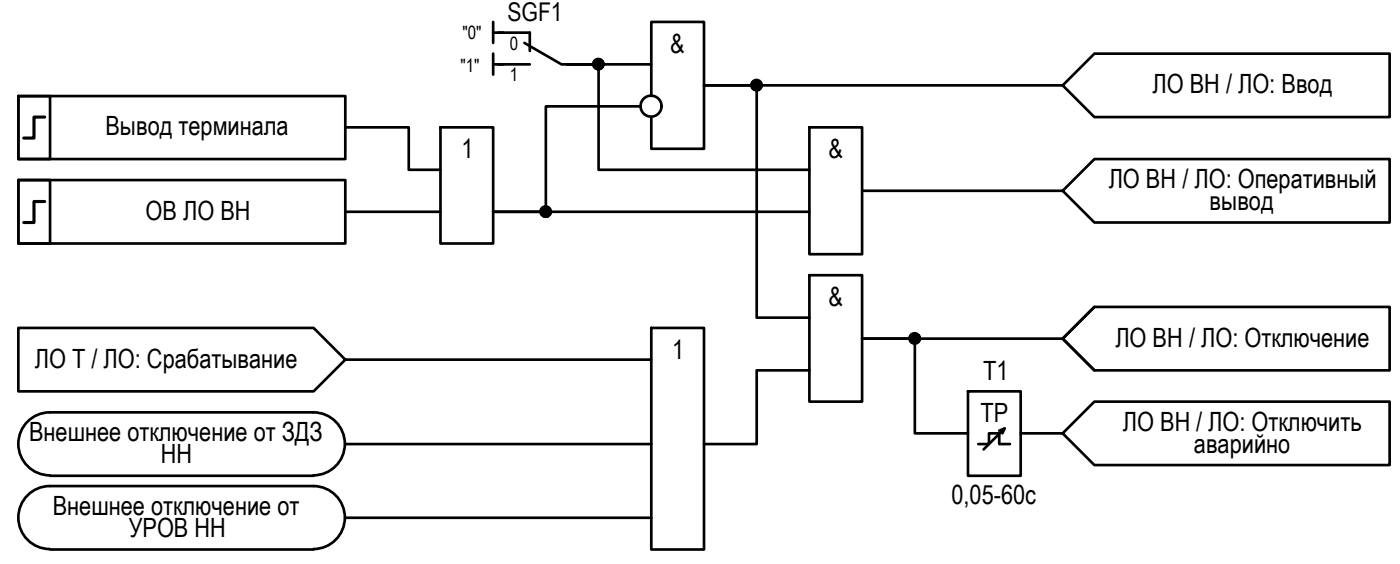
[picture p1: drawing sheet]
<svg xmlns="http://www.w3.org/2000/svg" width="133mm" height="53mm" viewBox="0 0 133 53" stroke-linecap="round" stroke-linejoin="round" font-family="sans-serif">
<!-- layer: 0 -->
<g fill="none" stroke="#000" stroke-width=".25">
<path d="M1.7 17.1h3v6h-3zM1.7 17.1h31v6h-31zM1.7 9.1h3v6h-3zM1.7 9.1h31v6h-31zM32.7 12.1h6v4h3M41.7 12.1h5v11h-5zM46.7 2.1v2M46.7 5.1v2M46.7 3.1h1M46.7 6.1h1M60.7 10.1h-9v10h-5h30M61.7 6.1h-8h3v10h20"/>
<path d="M61.7 9.1v-7h5v12h-5v-3M76.7 12.1h5v12h-5zM81.7 18.1h19M100.7 8.1l3-3h28v6h-28zM100.7 8.1h-34h5v22h5M100.7 18.1l3-3h28v6h-28zM1.7 31.1h28l3 3-3 3h-28zM4.7 39.1a2.98 2.98 0 0 0-3 3 2.98 2.98 0 0 0 3 2.9M4.7 39.1h25M29.7 39.1a2.98 2.98 0 0 1 3 3 2.98 2.98 0 0 1-3 2.9M32.7 20.1h9M32.7 34.1h29"/>
<path d="M61.7 31.1h5v21h-5zM76.7 26.1h5v12h-5zM76.7 35.1h-5v7h-5M91.7 37.1h5v8h-5zM100.7 32.1l3-3h28v6h-28zM100.7 32.1h-19h5v9h5M103.7 29.1l-3 3 3 3M4.7 46.1a2.98 2.98 0 0 0-3 2.9 2.98 2.98 0 0 0 3 3M4.7 45.1h25M4.7 46.1h25M4.7 52.1h25M29.7 46.1a2.98 2.98 0 0 1 3 2.9 2.98 2.98 0 0 1-3 3"/>
<path d="M32.7 42.1h29M32.7 49.1h29M92.7 42.1h1v-1h1v1h1M94.7 40.8l.5-.2-.2 .5M95.2 40.6l-2 2M96.7 41.1h4l3-3h28v6h-28l-3-3"/>
<circle cx="56.7" cy="6.1" r=".49"/>
<circle cx="61.7" cy="10.1" r=".99"/>
<circle cx="71.7" cy="8.1" r=".49"/>
<circle cx="51.7" cy="20" r=".49"/>
<circle cx="86.7" cy="32.1" r=".49"/>
</g>
<g fill="#000" stroke="#000" stroke-width=".09">
<path d="M51.4 19.7h.6zM51.6 19.6h.3zM51.6 19.6h.2zM56.4 6.5h.6zM56.6 6.6h.3zM56.6 5.6h.2zM71.6 8.6h.2zM71.6 7.6h.2zM51.6 20.6h.3zM86.6 32.6h.2zM86.7 31.6h.1z"/>
<path d="M51.6 19.6h.3zM51.6 19.6h.3zM51.6 19.6h.3z"/>
<path d="M51.6 19.6h.3zM51.6 19.6h.3z"/>
<path d="M51.5 19.6h.5zM51.5 19.6h.5z"/>
<path d="M51.5 19.6l.5 .1zM51.5 19.6l.5 .1zM51.4 19.7h.6z"/>
<path d="M51.4 19.7h.7zM51.4 19.7h.7z"/>
<path d="M51.4 19.7l.7 .1zM51.4 19.7l.7 .1z"/>
<path d="M51.3 19.8h.9zM51.3 19.8h.9z"/>
<path d="M51.3 19.8l.9 .1zM51.3 19.8l.9 .1z"/>
<path d="M51.3 19.9h.9zM51.3 19.9h.9z"/>
<path d="M51.3 19.9h.9zM51.3 19.9h.9z"/>
<path d="M51.2 19.9l1 .1zM51.2 19.9l1 .1z"/>
<path d="M51.2 20h1zM51.2 20h1z"/>
<path d="M56.6 6.6h.2zM56.6 6.6h.2z"/>
<path d="M56.6 5.6h.3zM56.6 5.6h.3z"/>
<path d="M56.6 5.6h.3zM56.6 5.6h.3z"/>
<path d="M56.6 5.6h.3zM56.5 5.6h.4z"/>
<path d="M56.6 6.6h.3zM56.6 6.6h.3z"/>
<path d="M56.5 5.6h.5zM56.5 5.6h.5z"/>
<path d="M56.5 6.5h.4zM56.5 6.5l.4 .1z"/>
<path d="M56.5 5.6l.5 .1zM56.5 5.6l.5 .1z"/>
<path d="M56.5 6.5h.5zM56.5 6.5h.4z"/>
<path d="M56.4 5.7h.6zM56.4 5.7h.6z"/>
<path d="M56.4 5.7l.7 .1zM56.4 5.7l.7 .1z"/>
<path d="M56.4 6.5h.6zM56.4 6.5h.6z"/>
<path d="M56.3 6.4h.8zM56.3 6.4l.7 .1zM56.4 6.5h.6z"/>
<path d="M56.3 5.8h.8zM56.3 5.8h.8z"/>
<path d="M56.3 5.8h.9zM56.3 5.8h.9z"/>
<path d="M56.3 6.4h.8zM56.3 6.4h.8z"/>
<path d="M56.3 5.8h.9zM56.3 5.8h.9z"/>
<path d="M56.3 5.8l.9 .1zM56.3 5.8l.9 .1z"/>
<path d="M56.3 6.3l.9 .1zM56.3 6.3l.9 .1z"/>
<path d="M56.3 6.4h.9zM56.3 6.4h.8z"/>
<path d="M56.3 5.9h.9zM56.3 5.9h.9z"/>
<path d="M56.3 5.9l.9 .1zM56.3 5.9l.9 .1z"/>
<path d="M56.2 6l1 .1v-.1zM56.2 6l1 .1h-1z"/>
<path d="M56.2 6.2h1zM56.2 6.2h1z"/>
<path d="M56.3 6.2l.9 .1zM56.3 6.2l.9 .1z"/>
<path d="M56.3 6.3h.9zM56.3 6.3h.9z"/>
<path d="M56.2 6.1h1zM56.2 6.1h1z"/>
<path d="M56.2 6.1h1zM56.2 6.1h1z"/>
<path d="M56.2 6.1h1zM56.2 6.1l1 .1z"/>
<path d="M71.6 8.6h.2zM71.6 8.6h.2z"/>
<path d="M71.6 7.6h.2zM71.6 7.6h.2z"/>
<path d="M71.6 7.6h.3zM71.5 7.6h.4z"/>
<path d="M71.5 7.6h.4zM71.5 7.6h.4z"/>
<path d="M71.5 8.6h.4zM71.5 8.6h.3z"/>
<path d="M71.5 7.6l.5 .1zM71.5 7.6l.5 .1z"/>
<path d="M71.5 8.6h.4zM71.5 8.6h.4z"/>
<path d="M71.5 7.7h.5zM71.4 7.7h.6z"/>
<path d="M71.5 8.5h.5zM71.5 8.5l.4 .1z"/>
<path d="M71.4 7.7h.7zM71.4 7.7h.7z"/>
<path d="M71.4 8.5h.6zM71.4 8.5h.6z"/>
<path d="M71.4 7.7l.7 .1zM71.4 7.7l.7 .1z"/>
<path d="M71.4 8.5h.7zM71.4 8.5h.6z"/>
<path d="M71.4 7.8h.7zM71.4 7.8h.7z"/>
<path d="M71.3 7.8h.8zM71.3 7.8h.8z"/>
<path d="M71.3 8.4h.8zM71.3 8.4h.8z"/>
<path d="M71.4 8.4h.7zM71.4 8.4l.7 .1z"/>
<path d="M71.3 8.3h.8zM71.3 8.3l.8 .1z"/>
<path d="M71.3 7.8h.9zM71.3 7.8h.9z"/>
<path d="M71.3 7.8l.9 .1v-.1zM71.3 7.8l.9 .1h-1z"/>
<path d="M71.2 7.9l1 .1zM71.2 7.9l1 .1z"/>
<path d="M71.2 8h1zM71.2 8h1z"/>
<path d="M71.2 8.2l1 .1zM71.2 8.2l1 .1z"/>
<path d="M71.2 8.3h1zM71.2 8.3h1z"/>
<path d="M71.3 8.3h.9zM71.3 8.3h.8z"/>
<path d="M71.2 8h1zM71.2 8h1z"/>
<path d="M71.2 8l1 .1zM71.2 8l1 .1z"/>
<path d="M71.2 8.1h1zM71.2 8.1h1z"/>
<path d="M71.2 8.1l1 .1zM71.2 8.1l1 .1z"/>
<path d="M71.2 8.2h1zM71.2 8.2h1z"/>
<path d="M51.6 20.6h.2zM51.6 20.6h.2z"/>
<path d="M51.6 20.5l.3 .1zM51.6 20.5l.3 .1z"/>
<path d="M51.5 20.5h.4zM51.5 20.5h.4z"/>
<path d="M51.5 20.5h.5zM51.5 20.5h.4z"/>
<path d="M51.4 20.5h.6zM51.4 20.5h.6z"/>
<path d="M51.4 20.5h.6zM51.4 20.5h.6z"/>
<path d="M51.4 20.4h.7zM51.4 20.4l.6 .1z"/>
<path d="M51.3 20.4h.8zM51.3 20.4h.8z"/>
<path d="M51.3 20.3l.9 .1zM51.3 20.3l.9 .1z"/>
<path d="M51.3 20.4h.9zM51.3 20.4h.8z"/>
<path d="M51.2 20l1 .1zM51.2 20l1 .1z"/>
<path d="M51.2 20.1l1 .1v-.1zM51.2 20.1l1 .1h-1z"/>
<path d="M51.2 20.2h1zM51.2 20.2h1z"/>
<path d="M51.2 20.2l1 .1zM51.2 20.2l1 .1z"/>
<path d="M51.3 20.3h.9zM51.3 20.3h.9z"/>
<path d="M51.2 20.1h1zM51.2 20.1h1z"/>
<path d="M86.6 32.6h.2zM86.7 32.6h.1z"/>
<path d="M86.7 31.6h.1zM86.6 31.6h.2z"/>
<path d="M86.6 31.6h.3zM86.6 31.6h.3z"/>
<path d="M86.6 31.6h.3zM86.5 31.6h.4z"/>
<path d="M86.6 32.6h.3zM86.6 32.6h.2z"/>
<path d="M86.5 31.6l.5 .1zM86.5 31.6l.5 .1z"/>
<path d="M86.5 32.6h.4zM86.5 32.6h.4z"/>
<path d="M86.5 31.7h.5zM86.4 31.7h.6z"/>
<path d="M86.5 32.5h.5zM86.5 32.5l.4 .1z"/>
<path d="M86.4 31.7h.6zM86.4 31.7h.6z"/>
<path d="M86.4 32.5h.6zM86.4 32.5h.6z"/>
<path d="M86.4 31.7l.7 .1zM86.4 31.7l.7 .1z"/>
<path d="M86.4 32.5h.6zM86.4 32.5h.6z"/>
<path d="M86.4 31.8h.7zM86.3 31.8h.8z"/>
<path d="M86.4 32.4h.7zM86.4 32.4l.6 .1z"/>
<path d="M86.3 31.8h.8zM86.3 31.8h.8z"/>
<path d="M86.3 31.8h.9zM86.3 31.8h.9z"/>
<path d="M86.3 32.3l.8 .1zM86.3 32.3l.8 .1z"/>
<path d="M86.3 32.4h.8zM86.3 32.4h.8z"/>
<path d="M86.3 31.8l.9 .1zM86.3 31.8l.9 .1z"/>
<path d="M86.3 31.9h.9zM86.3 31.9h.9z"/>
<path d="M86.3 32.3h.9zM86.3 32.3h.9z"/>
<path d="M86.3 32.3h.9zM86.3 32.3h.8z"/>
<path d="M86.2 31.9l1 .1v-.1zM86.2 31.9l1 .1h-1z"/>
<path d="M86.2 32l1 .1zM86.2 32l1 .1z"/>
<path d="M86.2 32.1h1zM86.2 32.1h1z"/>
<path d="M86.2 32.1h1zM86.2 32.1h1z"/>
<path d="M86.2 32.1l1 .1zM86.2 32.1l1 .1z"/>
<path d="M86.2 32.2h1zM86.2 32.2h1z"/>
<path d="M86.2 32.2h1zM86.2 32.2l1 .1z"/>
</g>
<path d="M47.2 3.1h3v1.7M47.2 6.1h3M49.7 4.1l3.5 2h3" fill="none" stroke="#000" stroke-width=".25"/>
<!-- layer: 0 -->
<path d="M4.2 19.1h-1v2h-1M4.2 11.1h-1v2h-1" fill="none" stroke="#000" stroke-width=".3"/>
<g font-size="2.5">
<text x="63.5" y="5">&amp;</text>
<text x="109.2" y="8.8">ЛО ВН / ЛО: Ввод</text>
<text x="10" y="12.8">Вывод терминала</text>
<text x="43.7" y="15">1</text>
<text x="78.5" y="15">&amp;</text>
<text x="105.1" y="17.8">ЛО ВН / ЛО: Оперативный</text>
<text x="13.8" y="20.8">ОВ ЛО ВН</text>
<text x="114.6" y="19.9">вывод</text>
<text x="78.5" y="29">&amp;</text>
<text x="3.3" y="34.8">ЛО Т / ЛО: Срабатывание</text>
<text x="63.7" y="34">1</text>
<text x="93.2" y="36">T1</text>
<text x="105.7" y="32.9">ЛО ВН / ЛО: Отключение</text>
<text x="2.8" y="41.8">Внешнее отключение от ЗДЗ</text>
<text x="92.9" y="40">TP</text>
<text x="106.4" y="40.8">ЛО ВН / ЛО: Отключить</text>
<text x="15.2" y="43.9">НН</text>
<text x="90.2" y="47.8">0,05-60с</text>
<text x="113.2" y="42.9">аварийно</text>
<text x="5" y="48.8">Внешнее отключение от</text>
<text x="12.2" y="50.9">УРОВ НН</text>
</g>
<text font-size="2.4" x="48.1" y="2">SGF1</text>
<g font-size="1.7">
<text x="43.8" y="3.7">&quot;0&quot;</text>
<text x="48.3" y="4.7">0</text>
<text x="43.6" y="6.9">&quot;1&quot;</text>
<text x="48.3" y="7.7">1</text>
</g>
</svg>
